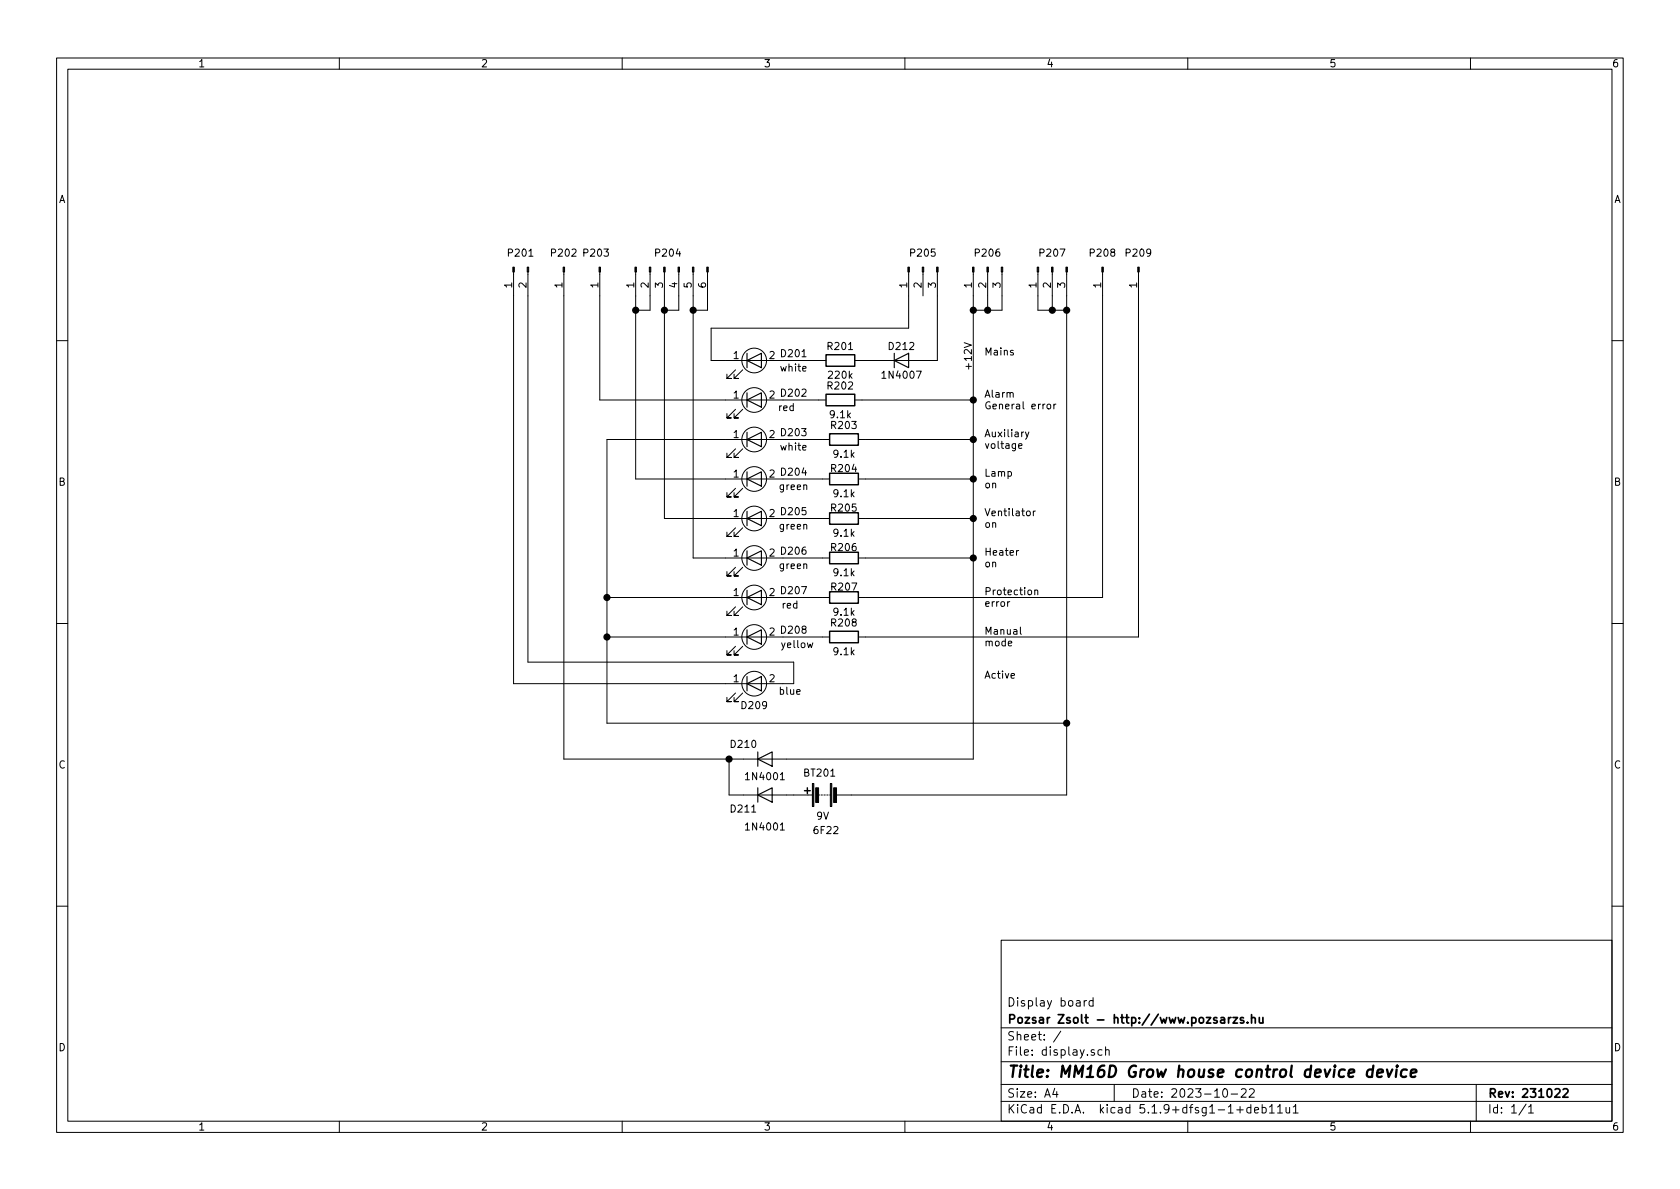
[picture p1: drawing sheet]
<svg xmlns="http://www.w3.org/2000/svg" width="297mm" height="210mm" viewBox="0 0 297 210" stroke-linecap="round" stroke-linejoin="round" font-family="sans-serif">
<g fill="none" stroke="#000" stroke-width=".18">
<path d="M10 10.3h277v189.9h-277zM12 12.2h273v186.1h-273zM60 10.3v1.9M110 10.3v1.9M160 10.3v1.9M210 10.3v1.9M260 10.3v1.9M90.8 48.1v72.8h49.5v-3.8h-47v-69M99.7 48.1v86.1h72.4v-86.1M106 48.1v22.6h40M112.4 48.1v36.6h34.3M114.9 48.1v6.8h-2.5"/>
<path d="M117.5 48.1v43.6h29.2M120 48.1v6.8h-2.5M122.6 48.1v50.6h24.1M125.1 48.1v6.8h-2.5M160.7 48.1v9.9h-35v5.7h20.3M163.2 48.1v4.2M165.7 48.1v15.6h-14.6M174.6 48.1v6.8M177.2 48.1v6.8h-5.1M183.5 48.1v6.8h5.1M186.1 48.1v6.8M188.6 48.1v92.5h-40.6"/>
<path d="M194.9 48.1v57.6h-43.1M201.3 48.1v64.5h-49.5M10 60.2h2M130 72.4l-1.5 1.5h.8h-.8v-.8M130 65.4l-1.5 1.5h.8h-.8v-.7M130 79.4l-1.5 1.5h.8h-.8v-.8M131.3 72.4l-1.5 1.5h.8h-.8v-.8M131.3 65.4l-1.5 1.5h.8h-.8v-.7M131.3 79.4l-1.5 1.5h.8h-.8v-.8M146.7 77.7h-39.4v50.2h81.3M151.1 70.7h21M151.8 77.7h20.3"/>
<path d="M170.5 60.6l1.3 .4-1.3 .5M178.6 69.6l.2-.2 .3 .1v.8M180.1 78.9l.6-.1-.1-.3h-.3l-.2 .1 .1 .6h.4M181.3 76.4l.3 .8M181.9 76.4l-.4 1.1-.2 .2M185.2 71.5h.3l.2 .1v.7h-.3l-.3-.2zM186.3 71.5v.8M186.7 71.5l-.4 .2M285 60.2h2M130 93.3l-1.5 1.6h.8h-.8v-.8M130 86.4l-1.5 1.5h.8h-.8v-.8M131.3 93.3l-1.5 1.6h.8h-.8v-.8"/>
<path d="M131.3 86.4l-1.5 1.5h.8h-.8v-.8M151.8 98.7h20.3M151.8 91.7h20.3M151.8 84.7h20.3M180.1 97.4l-.4 .2M181.6 90.4h.3l.3 .2-.2 .6h-.3l-.2-.2zM182.7 90.4v.8M183.1 90.4l-.4 .2M10 110.3h2M107.3 112.6h39.4M107.3 105.7h39.4M130 100.3l-1.5 1.5h.8h-.8v-.7"/>
<path d="M130 107.3l-1.5 1.5h.8h-.8v-.7M130 114.3l-1.5 1.5h.8h-.8v-.7M131.3 100.3l-1.5 1.5h.8h-.8v-.7M131.3 107.3l-1.5 1.5h.8h-.8v-.7M131.3 114.3l-1.5 1.5h.8h-.8v-.7M178.5 106.4l-.3 .2M178.8 119.5l.6-.1-.1-.3h-.4l-.1 .2v.6h.5M180.4 110.9v1.1l.2 .2M183 104.5l.1-.2 .3 .1 .1 .8M183 104.3v.9M285 110.3h2M128.9 134.2v6.4h14.7"/>
<path d="M130 122.5l-1.5 1.6h.8h-.8v-.8M131.3 122.5l-1.5 1.6h.8h-.8v-.8M138 137.9h.7M138 146.8h.7M144.7 140.6h.2M145.2 140.6h.2M145.7 140.6h.2M146.2 140.6h.2M146.7 140.6h.2M10 160.2h2M177 166.3h108v32h-108zM191.7 176.9v1"/>
<path d="M192.1 176.9l-.4 .3M193.3 177l-.5-.1-.2 .3 .1 .6h.6M193.3 176.4v1.5M285 160.2h2M60 198.3v1.9M110 198.3v1.9M160 198.3v1.9M177 194.8h108M177 191.8h108M177 187.8h108M177 181.8h108M186.5 192.5l-.4 1h1"/>
<path d="M186.8 193v1M187.6 182.3l-1.3 2M193.5 185.7l-.4-.1-.2 .2 .1 .2 .5 .2v.3h-.6M194.8 185.7l-.4-.1-.3 .3 .1 .6 .2 .1 .4-.1M195.5 185.7l.2-.1 .4 .1v.9M195.5 185.1v1.5M197 191.8v3M210 198.3v1.9M216.3 192.7l.4-.2a.94 .94 0 0 1 0 1.5 .79 .79 0 0 1-.4-1.3zM217.7 193.5h1.1M218.7 196.3h1.1M219.5 192.7l.2-.2h.3l.3 .2v.3v.2l-.9 .8h.9"/>
<path d="M220.9 192.7l.2-.2h.4l.2 .2 .1 .3-1 1h1M221.2 195.9l-.4-.1-.4 .3 .1 .6 .3 .1 .4-.1M221.2 195.3v1.5M221.8 196.3l.7-.1v-.3l-.5-.1-.2 .2 .1 .7h.6M223.2 195.9l.4-.1 .3 .3-.2 .6h-.5M223.2 195.3v1.5M224.5 195.8l.4-.5v1.5M224.5 196.8h.8M225.9 195.8l.4-.5v1.5M225.9 196.8h.8M227.4 195.8l.1 .9 .3 .1 .2-.1M228 195.8v1"/>
<path d="M228.7 195.8l.4-.5v1.5M228.7 196.8h.8M260 198.3v1.9M261 191.8v6.5M269.8 195.2l-1.2 2M270.3 195.8l.4-.5v1.5M270.3 196.8h.8"/>
<circle cx="133.3" cy="77.7" r="2.18"/>
<circle cx="133.3" cy="70.7" r="2.18"/>
<circle cx="133.3" cy="63.7" r="2.18"/>
<circle cx="133.3" cy="98.7" r="2.18"/>
<circle cx="133.3" cy="91.7" r="2.18"/>
<circle cx="133.3" cy="84.7" r="2.18"/>
<circle cx="133.3" cy="105.7" r="2.18"/>
<circle cx="133.3" cy="112.6" r="2.18"/>
<circle cx="133.3" cy="120.9" r="2.18"/>
</g>
<g fill="none" stroke="#000" stroke-width=".3">
<path d="M217.2 179.9v1M217.7 179.9l-.5 .3M218 179.9h.8l-.8 1h.8M221.3 179.4v1.5M222.7 179.9v.9l.4 .1 .2-.1M223.3 179.9v1M215.9 180h.5l.1 .9M216.5 180.3l-.5 .1a.29 .29 0 0 0-.2 .2 .29 .29 0 0 0 .2 .3l.5-.1M219.9 180l-.4-.1-.2 .2 .1 .3 .5 .1v.3h-.6M220.6 180.8v.1M221.3 180.1l.1-.1a.37 .37 0 0 1 .5 .1v.8M275 192.7l.2-.2h.3l.2 .2 .1 .3-.9 1h.9"/>
<path d="M276.4 192.7l.2-.2h.4l.2 .5-.9 1h.9"/>
</g>
<path d="M242.7 189.2a.68 .68 0 0 0-1 .3v.8l.3 .1 .6-.1M242.8 188.4l-.2 2M243.5 189.8l1-.2-.1-.4-.5-.1-.3 .3-.1 .9 .2 .1 .6-.1M245.2 189.1l.3 1.3 .7-1.3M246.9 189.1l-.1 1.3M247 188.4l-.1 .1 .1 .1v-.2v.2M248.7 189.2a.68 .68 0 0 0-.9 .3v.8l.2 .1 .6-.1M249.5 189.8l.9-.2v-.4l-.6-.1-.3 .3v.9l.2 .1 .5-.1" fill="none" stroke="#000" stroke-width=".41"/>
<g fill="#000" stroke="#000" stroke-width=".18">
<path d="M90.7 47.2h.2v.9h-.2zM93.2 47.2h.3v.9h-.3zM99.6 47.2h.2v.9h-.2zM105.9 47.2h.3v.9h-.3zM112.3 47.2h.2v.9h-.2zM114.8 47.2h.3v.9h-.3zM117.3 47.2h.3v.9h-.3zM119.9 47.2h.2v.9h-.2zM122.4 47.2h.3v.9h-.3zM125 47.2h.2v.9h-.2zM160.5 47.2h.3v.9h-.3zM163.1 47.2h.2v.9h-.2z"/>
<path d="M165.6 47.2h.3v.9h-.3zM172 47.2h.2v.9h-.2zM174.5 47.2h.3v.9h-.3zM177 47.2h.3v.9h-.3zM183.4 47.2h.2v.9h-.2zM185.9 47.2h.3v.9h-.3zM188.5 47.2h.2v.9h-.2zM194.8 47.2h.3v.9h-.3zM201.2 47.2h.2v.9h-.2zM143.6 138.6h.3v4h-.3zM144.2 139.3h.5v2.6h-.5zM146.8 138.6h.3v4h-.3z"/>
<path d="M147.4 139.3h.5v2.6h-.5z"/>
</g>
<path d="M146 69.7h5.1v2h-5.1zM146 62.7h5.1v2.1h-5.1zM146.7 76.7h5.1v2h-5.1zM146.7 97.7h5.1v2h-5.1zM146.7 90.7h5.1v2h-5.1zM146.7 83.7h5.1v2h-5.1zM146.7 111.6h5.1v2.1h-5.1zM146.7 104.6h5.1v2.1h-5.1zM142.2 139.8h1.1M142.7 139.3v1" fill="none" stroke="#000" stroke-width=".25"/>
<g fill="none" stroke="#000" stroke-width=".2">
<path d="M132.1 70.7l2.5-1.2v2.5zM132.1 63.7l2.5-1.2v2.5zM132.1 77.7l2.5-1.3v2.6zM132.1 62.5v2.5M132.1 69.5v2.5M132.1 76.4v2.6M158.1 63.7l2.6-1.2v2.5zM158.1 62.5v2.5M132.1 98.7l2.5-1.3v2.5zM132.1 91.7l2.5-1.3v2.6zM132.1 84.7l2.5-1.3v2.6zM132.1 83.4v2.6"/>
<path d="M132.1 90.4v2.6M132.1 97.4v2.5M132.1 105.7l2.5-1.3v2.5zM132.1 112.6l2.5-1.2v2.5zM132.1 104.4v2.5M132.1 111.4v2.5M132.1 119.6v2.6M132.1 120.9l2.5-1.3v2.6zM134 134.2l2.5-1.2v2.5zM134 133v2.5M134 139.3v2.6M134 140.6l2.5-1.3v2.6z"/>
</g>
<g fill="#000" stroke="#000" stroke-width=".25">
<circle cx="112.4" cy="54.9" r=".51"/>
<circle cx="117.5" cy="54.9" r=".51"/>
<circle cx="122.6" cy="54.9" r=".51"/>
<circle cx="172.1" cy="54.9" r=".51"/>
<circle cx="174.6" cy="54.9" r=".51"/>
<circle cx="186.1" cy="54.9" r=".51"/>
<circle cx="188.6" cy="54.9" r=".51"/>
<circle cx="172.1" cy="70.7" r=".51"/>
<circle cx="172.1" cy="77.7" r=".51"/>
<circle cx="172.1" cy="98.7" r=".51"/>
<circle cx="172.1" cy="84.7" r=".51"/>
<circle cx="172.1" cy="91.7" r=".51"/>
<circle cx="107.3" cy="112.6" r=".51"/>
<circle cx="107.3" cy="105.7" r=".51"/>
<circle cx="128.9" cy="134.2" r=".51"/>
<circle cx="188.6" cy="127.9" r=".51"/>
</g>
<text font-size="2.8" x="178" y="190.5">Title: MM16D Grow house control device device</text>
<g font-size="2.1">
<text x="178" y="178">Display board</text>
<text x="178" y="184">Sheet: /</text>
<text x="178" y="181">Pozsar Zsolt - http://www.pozsarzs.hu</text>
<text x="178" y="186.7">File: display.sch</text>
<text x="178" y="196.9">KiCad E.D.A. kicad 5.1.9+dfsg1-1+deb11u1</text>
<text x="178" y="194.1">Size: A4</text>
<text x="200" y="194.1">Date: 2023-10-22</text>
<text x="263" y="194.1">Rev: 231022</text>
<text x="263" y="196.9">Id: 1/1</text>
</g>
<g font-size="1.8">
<text x="35" y="11.9">1</text>
<text x="85" y="11.9">2</text>
<text x="135" y="11.9">3</text>
<text x="185" y="11.9">4</text>
<text x="235" y="11.9">5</text>
<text x="285" y="11.9">6</text>
<text x="10.4" y="35.9">A</text>
<text x="285.4" y="35.9">A</text>
<text x="90" y="45.4">P201</text>
<text x="97.6" y="45.4">P202</text>
<text x="103.3" y="45.4">P203</text>
<text x="116" y="45.4">P204</text>
<text x="161.1" y="45.4">P205</text>
<text x="172.5" y="45.4">P206</text>
<text x="184" y="45.4">P207</text>
<text x="192.9" y="45.4">P208</text>
<text x="199.2" y="45.4">P209</text>
<text x="90.6" y="50.9" transform="rotate(-90 90.6 50.9)">1</text>
<text x="93.1" y="50.9" transform="rotate(-90 93.1 50.9)">2</text>
<text x="99.4" y="50.9" transform="rotate(-90 99.4 50.9)">1</text>
<text x="105.8" y="50.9" transform="rotate(-90 105.8 50.9)">1</text>
<text x="112.1" y="50.9" transform="rotate(-90 112.1 50.9)">1</text>
<text x="114.7" y="50.9" transform="rotate(-90 114.7 50.9)">2</text>
<text x="117.2" y="50.9" transform="rotate(-90 117.2 50.9)">3</text>
<text x="119.8" y="50.9" transform="rotate(-90 119.8 50.9)">4</text>
<text x="122.3" y="50.9" transform="rotate(-90 122.3 50.9)">5</text>
<text x="124.8" y="50.9" transform="rotate(-90 124.8 50.9)">6</text>
<text x="160.4" y="50.9" transform="rotate(-90 160.4 50.9)">1</text>
<text x="162.9" y="50.9" transform="rotate(-90 162.9 50.9)">2</text>
<text x="165.5" y="50.9" transform="rotate(-90 165.5 50.9)">3</text>
<text x="171.8" y="50.9" transform="rotate(-90 171.8 50.9)">1</text>
<text x="174.4" y="50.9" transform="rotate(-90 174.4 50.9)">2</text>
<text x="176.9" y="50.9" transform="rotate(-90 176.9 50.9)">3</text>
<text x="183.3" y="50.9" transform="rotate(-90 183.3 50.9)">1</text>
<text x="185.8" y="50.9" transform="rotate(-90 185.8 50.9)">2</text>
<text x="188.3" y="50.9" transform="rotate(-90 188.3 50.9)">3</text>
<text x="194.7" y="50.9" transform="rotate(-90 194.7 50.9)">1</text>
<text x="201" y="50.9" transform="rotate(-90 201 50.9)">1</text>
<text x="129.7" y="63.5">1</text>
<text x="136" y="63.5">2 D201</text>
<text x="138.1" y="65.7">white</text>
<text x="146.5" y="61.9">R201</text>
<text x="157.3" y="61.9">D212</text>
<text x="171.8" y="65.7" transform="rotate(-90 171.8 65.7)">+12V</text>
<text x="174" y="62.9">Mains</text>
<text x="129.7" y="70.5">1</text>
<text x="136" y="70.5">2 D202</text>
<text x="146.5" y="68.9">R202</text>
<text x="146.6" y="67">220k</text>
<text x="156.3" y="67">1N4007</text>
<text x="174" y="70.3">Alarm</text>
<text x="129.7" y="77.5">1</text>
<text x="136" y="77.5">2 D203</text>
<text x="137.7" y="72.7">red</text>
<text x="146.9" y="74">9.1k</text>
<text x="147.1" y="75.9">R203</text>
<text x="174" y="77.3">Auxiliary</text>
<text x="174" y="72.4">General error</text>
<text x="138.1" y="79.7">white</text>
<text x="147.1" y="83.5">R204</text>
<text x="147.5" y="80.9">9.1k</text>
<text x="174" y="79.4">voltage</text>
<text x="10.4" y="85.9">B</text>
<text x="129.7" y="84.4">1</text>
<text x="136" y="84.4">2 D204</text>
<text x="137.9" y="86.7">green</text>
<text x="147.5" y="87.9">9.1k</text>
<text x="174" y="84.3">Lamp</text>
<text x="174" y="86.4">on</text>
<text x="285.4" y="85.9">B</text>
<text x="129.7" y="91.4">1</text>
<text x="136" y="91.4">2 D205</text>
<text x="137.9" y="93.6">green</text>
<text x="147.1" y="90.5">R205</text>
<text x="147.5" y="94.9">9.1k</text>
<text x="174" y="91.3">Ventilator</text>
<text x="174" y="93.3">on</text>
<text x="129.7" y="98.4">1</text>
<text x="136" y="98.4">2 D206</text>
<text x="137.9" y="100.6">green</text>
<text x="147.1" y="97.5">R206</text>
<text x="147.5" y="101.9">9.1k</text>
<text x="174" y="98.3">Heater</text>
<text x="174" y="100.3">on</text>
<text x="129.7" y="105.4">1</text>
<text x="136" y="105.4">2 D207</text>
<text x="138.3" y="107.6">red</text>
<text x="147.1" y="104.4">R207</text>
<text x="174" y="105.3">Protection</text>
<text x="174" y="107.3">error</text>
<text x="129.7" y="112.4">1</text>
<text x="136" y="112.4">2 D208</text>
<text x="147.1" y="110.8">R208</text>
<text x="147.5" y="108.9">9.1k</text>
<text x="174" y="112.2">Manual</text>
<text x="138.3" y="114.6">yellow</text>
<text x="147.5" y="115.9">9.1k</text>
<text x="174" y="114.3">mode</text>
<text x="129.7" y="120.6">1</text>
<text x="131.2" y="125.4">D209</text>
<text x="136" y="120.6">2</text>
<text x="137.9" y="122.9">blue</text>
<text x="174" y="120">Active</text>
<text x="10.4" y="135.9">C</text>
<text x="129.3" y="132.3">D210</text>
<text x="132.2" y="138">1N4001</text>
<text x="142.3" y="137.3">BT201</text>
<text x="285.4" y="135.9">C</text>
<text x="129.3" y="143.7">D211</text>
<text x="132.2" y="146.9">1N4001</text>
<text x="144" y="147.5">6F22</text>
<text x="144.4" y="145">9V</text>
<text x="10.4" y="185.9">D</text>
<text x="285.4" y="185.9">D</text>
<text x="35" y="199.9">1</text>
<text x="85" y="199.9">2</text>
<text x="135" y="199.9">3</text>
<text x="185" y="199.9">4</text>
<text x="235" y="199.9">5</text>
<text x="285" y="199.9">6</text>
</g>
</svg>
